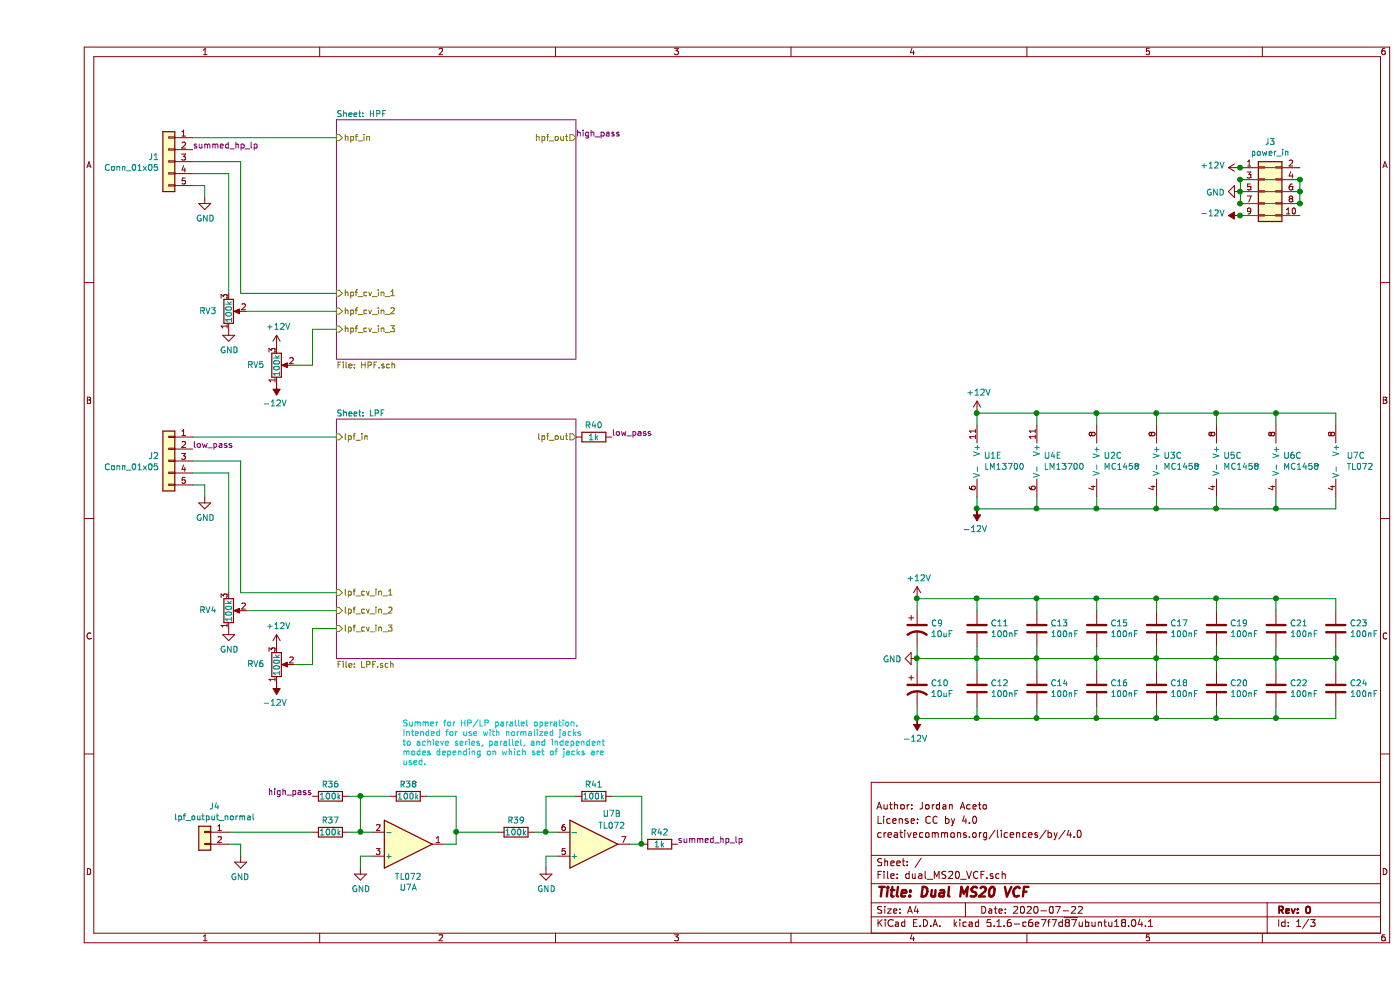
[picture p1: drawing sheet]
EESchema Schematic File Version 4
EELAYER 30 0
EELAYER END
$Descr A4 11693 8268
encoding utf-8
Sheet 1 3
Title "Dual MS20 VCF"
Date "2020-07-22"
Rev "0"
Comp ""
Comment1 "creativecommons.org/licences/by/4.0"
Comment2 "License: CC by 4.0"
Comment3 "Author: Jordan Aceto"
Comment4 ""
$EndDescr
$Sheet
S 2500 1000 2000 2000
U 5EE8DF9F
F0 "HPF" 50
F1 "HPF.sch" 50
F2 "hpf_in" I L 2500 1150 50 
F3 "hpf_out" O R 4500 1150 50 
F4 "hpf_cv_in_1" I L 2500 2450 50 
F5 "hpf_cv_in_2" I L 2500 2600 50 
F6 "hpf_cv_in_3" I L 2500 2750 50 
$EndSheet
$Sheet
S 2500 3500 2000 2000
U 5EFEDA66
F0 "LPF" 50
F1 "LPF.sch" 50
F2 "lpf_out" O R 4500 3650 50 
F3 "lpf_cv_in_1" I L 2500 4950 50 
F4 "lpf_cv_in_2" I L 2500 5100 50 
F5 "lpf_cv_in_3" I L 2500 5250 50 
F6 "lpf_in" I L 2500 3650 50 
$EndSheet
$Comp
L Amplifier_Operational:LM13700 U1
U 5 1
P 7950 3850
F 0 "U1" H 7908 3896 50  0000 L CNN
F 1 "LM13700" H 7908 3805 50  0000 L CNN
F 2 "Package_DIP:DIP-16_W7.62mm" H 7650 3875 50  0001 C CNN
F 3 "http://www.ti.com/lit/ds/symlink/lm13700.pdf" H 7650 3875 50  0001 C CNN
	5    7950 3850
	1    0    0    -1  
$EndComp
$Comp
L Amplifier_Operational:LM13700 U4
U 5 1
P 8450 3850
F 0 "U4" H 8408 3896 50  0000 L CNN
F 1 "LM13700" H 8408 3805 50  0000 L CNN
F 2 "Package_DIP:DIP-16_W7.62mm" H 8150 3875 50  0001 C CNN
F 3 "http://www.ti.com/lit/ds/symlink/lm13700.pdf" H 8150 3875 50  0001 C CNN
	5    8450 3850
	1    0    0    -1  
$EndComp
$Comp
L Device:Opamp_Dual_Generic U2
U 3 1
P 8950 3850
F 0 "U2" H 8908 3896 50  0000 L CNN
F 1 "MC1458" H 8908 3805 50  0000 L CNN
F 2 "Package_DIP:DIP-8_W7.62mm" H 8950 3850 50  0001 C CNN
F 3 "~" H 8950 3850 50  0001 C CNN
	3    8950 3850
	1    0    0    -1  
$EndComp
$Comp
L Device:Opamp_Dual_Generic U3
U 3 1
P 9450 3850
F 0 "U3" H 9408 3896 50  0000 L CNN
F 1 "MC1458" H 9408 3805 50  0000 L CNN
F 2 "Package_DIP:DIP-8_W7.62mm" H 9450 3850 50  0001 C CNN
F 3 "~" H 9450 3850 50  0001 C CNN
	3    9450 3850
	1    0    0    -1  
$EndComp
$Comp
L Device:Opamp_Dual_Generic U5
U 3 1
P 9950 3850
F 0 "U5" H 9908 3896 50  0000 L CNN
F 1 "MC1458" H 9908 3805 50  0000 L CNN
F 2 "Package_DIP:DIP-8_W7.62mm" H 9950 3850 50  0001 C CNN
F 3 "~" H 9950 3850 50  0001 C CNN
	3    9950 3850
	1    0    0    -1  
$EndComp
$Comp
L Device:Opamp_Dual_Generic U6
U 3 1
P 10450 3850
F 0 "U6" H 10408 3896 50  0000 L CNN
F 1 "MC1458" H 10408 3805 50  0000 L CNN
F 2 "Package_DIP:DIP-8_W7.62mm" H 10450 3850 50  0001 C CNN
F 3 "~" H 10450 3850 50  0001 C CNN
	3    10450 3850
	1    0    0    -1  
$EndComp
Wire Wire Line
	10350 3550 10350 3450
Wire Wire Line
	10350 3450 9850 3450
Wire Wire Line
	7850 3450 7850 3550
Wire Wire Line
	8350 3550 8350 3450
Connection ~ 8350 3450
Wire Wire Line
	8350 3450 7850 3450
Wire Wire Line
	8850 3550 8850 3450
Connection ~ 8850 3450
Wire Wire Line
	8850 3450 8350 3450
Wire Wire Line
	9350 3550 9350 3450
Connection ~ 9350 3450
Wire Wire Line
	9350 3450 8850 3450
Wire Wire Line
	9850 3550 9850 3450
Connection ~ 9850 3450
Wire Wire Line
	9850 3450 9350 3450
Wire Wire Line
	10350 4150 10350 4250
Wire Wire Line
	10350 4250 9850 4250
Wire Wire Line
	7850 4250 7850 4150
Wire Wire Line
	8350 4150 8350 4250
Connection ~ 8350 4250
Wire Wire Line
	8350 4250 7850 4250
Wire Wire Line
	8850 4150 8850 4250
Connection ~ 8850 4250
Wire Wire Line
	8850 4250 8350 4250
Wire Wire Line
	9350 4150 9350 4250
Connection ~ 9350 4250
Wire Wire Line
	9350 4250 8850 4250
Wire Wire Line
	9850 4150 9850 4250
Connection ~ 9850 4250
Wire Wire Line
	9850 4250 9350 4250
$Comp
L power:-12V #PWR036
U 1 1
P 7850 4250
F 0 "#PWR036" H 7850 4350 50  0001 C CNN
F 1 "-12V" H 7865 4423 50  0000 C CNN
F 2 "" H 7850 4250 50  0001 C CNN
F 3 "" H 7850 4250 50  0001 C CNN
	1    7850 4250
	-1   0    0    1   
$EndComp
Connection ~ 7850 4250
$Comp
L power:+12V #PWR035
U 1 1
P 7850 3450
F 0 "#PWR035" H 7850 3300 50  0001 C CNN
F 1 "+12V" H 7865 3623 50  0000 C CNN
F 2 "" H 7850 3450 50  0001 C CNN
F 3 "" H 7850 3450 50  0001 C CNN
	1    7850 3450
	1    0    0    -1  
$EndComp
Connection ~ 7850 3450
$Comp
L power:GND #PWR?
U 1 1
P 4250 7250
AR Path="/5F07E327/5F0A8596" Ref="#PWR?"  Part="1" 
AR Path="/5F0A8596" Ref="#PWR031"  Part="1" 
F 0 "#PWR031" H 4250 7000 50  0001 C CNN
F 1 "GND" H 4255 7077 50  0000 C CNN
F 2 "" H 4250 7250 50  0001 C CNN
F 3 "" H 4250 7250 50  0001 C CNN
	1    4250 7250
	1    0    0    -1  
$EndComp
Wire Wire Line
	4250 7250 4250 7150
Wire Wire Line
	4250 7150 4350 7150
$Comp
L Device:R R?
U 1 1
P 4650 6650
AR Path="/5F07E327/5F0A859E" Ref="R?"  Part="1" 
AR Path="/5F0A859E" Ref="R41"  Part="1" 
F 0 "R41" V 4550 6650 50  0000 C CNN
F 1 "100k" V 4650 6650 50  0000 C CNN
F 2 "Resistor_THT:R_Axial_DIN0207_L6.3mm_D2.5mm_P10.16mm_Horizontal" V 4580 6650 50  0001 C CNN
F 3 "~" H 4650 6650 50  0001 C CNN
	1    4650 6650
	0    1    1    0   
$EndComp
Wire Wire Line
	4500 6650 4250 6650
Wire Wire Line
	4250 6650 4250 6950
Wire Wire Line
	4250 6950 4350 6950
Wire Wire Line
	4950 7050 5050 7050
Wire Wire Line
	5050 7050 5050 6650
Wire Wire Line
	5050 6650 4800 6650
$Comp
L Device:R R?
U 1 1
P 4000 6950
AR Path="/5F07E327/5F0A85AA" Ref="R?"  Part="1" 
AR Path="/5F0A85AA" Ref="R39"  Part="1" 
F 0 "R39" V 3900 6950 50  0000 C CNN
F 1 "100k" V 4000 6950 50  0000 C CNN
F 2 "Resistor_THT:R_Axial_DIN0207_L6.3mm_D2.5mm_P10.16mm_Horizontal" V 3930 6950 50  0001 C CNN
F 3 "~" H 4000 6950 50  0001 C CNN
	1    4000 6950
	0    1    1    0   
$EndComp
Wire Wire Line
	4150 6950 4250 6950
Connection ~ 4250 6950
$Comp
L Amplifier_Operational:TL072 U?
U 1 1
P 3100 7050
AR Path="/5F07E327/5F0A85B2" Ref="U?"  Part="1" 
AR Path="/5F0A85B2" Ref="U7"  Part="1" 
F 0 "U7" H 3100 7417 50  0000 C CNN
F 1 "TL072" H 3100 7326 50  0000 C CNN
F 2 "Package_DIP:DIP-8_W7.62mm" H 3100 7050 50  0001 C CNN
F 3 "http://www.ti.com/lit/ds/symlink/tl071.pdf" H 3100 7050 50  0001 C CNN
	1    3100 7050
	1    0    0    1   
$EndComp
$Comp
L power:GND #PWR?
U 1 1
P 2700 7250
AR Path="/5F07E327/5F0A85B8" Ref="#PWR?"  Part="1" 
AR Path="/5F0A85B8" Ref="#PWR030"  Part="1" 
F 0 "#PWR030" H 2700 7000 50  0001 C CNN
F 1 "GND" H 2705 7077 50  0000 C CNN
F 2 "" H 2700 7250 50  0001 C CNN
F 3 "" H 2700 7250 50  0001 C CNN
	1    2700 7250
	1    0    0    -1  
$EndComp
Wire Wire Line
	2700 7250 2700 7150
Wire Wire Line
	2700 7150 2800 7150
$Comp
L Device:R R?
U 1 1
P 3100 6650
AR Path="/5F07E327/5F0A85C0" Ref="R?"  Part="1" 
AR Path="/5F0A85C0" Ref="R38"  Part="1" 
F 0 "R38" V 3000 6650 50  0000 C CNN
F 1 "100k" V 3100 6650 50  0000 C CNN
F 2 "Resistor_THT:R_Axial_DIN0207_L6.3mm_D2.5mm_P10.16mm_Horizontal" V 3030 6650 50  0001 C CNN
F 3 "~" H 3100 6650 50  0001 C CNN
	1    3100 6650
	0    1    1    0   
$EndComp
Wire Wire Line
	2950 6650 2700 6650
Wire Wire Line
	2700 6650 2700 6950
Wire Wire Line
	2700 6950 2800 6950
Wire Wire Line
	3400 7050 3500 7050
Wire Wire Line
	3500 7050 3500 6950
Wire Wire Line
	3500 6650 3250 6650
$Comp
L Device:R R?
U 1 1
P 2450 6950
AR Path="/5F07E327/5F0A85CC" Ref="R?"  Part="1" 
AR Path="/5F0A85CC" Ref="R37"  Part="1" 
F 0 "R37" V 2350 6950 50  0000 C CNN
F 1 "100k" V 2450 6950 50  0000 C CNN
F 2 "Resistor_THT:R_Axial_DIN0207_L6.3mm_D2.5mm_P10.16mm_Horizontal" V 2380 6950 50  0001 C CNN
F 3 "~" H 2450 6950 50  0001 C CNN
	1    2450 6950
	0    1    1    0   
$EndComp
Wire Wire Line
	2600 6950 2700 6950
Connection ~ 2700 6950
$Comp
L Device:R R?
U 1 1
P 2450 6650
AR Path="/5F07E327/5F0A85D4" Ref="R?"  Part="1" 
AR Path="/5F0A85D4" Ref="R36"  Part="1" 
F 0 "R36" V 2350 6650 50  0000 C CNN
F 1 "100k" V 2450 6650 50  0000 C CNN
F 2 "Resistor_THT:R_Axial_DIN0207_L6.3mm_D2.5mm_P10.16mm_Horizontal" V 2380 6650 50  0001 C CNN
F 3 "~" H 2450 6650 50  0001 C CNN
	1    2450 6650
	0    1    1    0   
$EndComp
Wire Wire Line
	2700 6650 2600 6650
Connection ~ 2700 6650
Wire Wire Line
	3850 6950 3500 6950
Connection ~ 3500 6950
Wire Wire Line
	3500 6950 3500 6650
Text Label 2300 6650 2    50   ~ 0
high_pass
Text Label 5350 7050 0    50   ~ 0
summed_hp_lp
Text Label 4500 1150 0    50   ~ 0
high_pass
Text Label 4800 3650 0    50   ~ 0
low_pass
$Comp
L Device:C C11
U 1 1
P 7850 5250
F 0 "C11" H 7965 5296 50  0000 L CNN
F 1 "100nF" H 7965 5205 50  0000 L CNN
F 2 "Capacitor_SMD:C_0805_2012Metric_Pad1.15x1.40mm_HandSolder" H 7888 5100 50  0001 C CNN
F 3 "~" H 7850 5250 50  0001 C CNN
	1    7850 5250
	1    0    0    -1  
$EndComp
$Comp
L Amplifier_Operational:TL072 U?
U 2 1
P 4650 7050
AR Path="/5F07E327/5F0A8590" Ref="U?"  Part="1" 
AR Path="/5F0A8590" Ref="U7"  Part="2" 
F 0 "U7" H 4800 6800 50  0000 C CNN
F 1 "TL072" H 4800 6900 50  0000 C CNN
F 2 "Package_DIP:DIP-8_W7.62mm" H 4650 7050 50  0001 C CNN
F 3 "http://www.ti.com/lit/ds/symlink/tl071.pdf" H 4650 7050 50  0001 C CNN
	2    4650 7050
	1    0    0    1   
$EndComp
$Comp
L Amplifier_Operational:TL072 U?
U 3 1
P 10750 3850
AR Path="/5F07E327/5F0EAF4A" Ref="U?"  Part="1" 
AR Path="/5F0EAF4A" Ref="U7"  Part="3" 
F 0 "U7" H 10562 3896 50  0000 R CNN
F 1 "TL072" H 10562 3805 50  0000 R CNN
F 2 "Package_DIP:DIP-8_W7.62mm" H 10750 3850 50  0001 C CNN
F 3 "http://www.ti.com/lit/ds/symlink/tl071.pdf" H 10750 3850 50  0001 C CNN
	3    10750 3850
	-1   0    0    -1  
$EndComp
Wire Wire Line
	10850 3550 10850 3450
Wire Wire Line
	10850 3450 10350 3450
Connection ~ 10350 3450
Wire Wire Line
	10850 4150 10850 4250
Wire Wire Line
	10850 4250 10350 4250
Connection ~ 10350 4250
$Comp
L Device:C C12
U 1 1
P 7850 5750
F 0 "C12" H 7965 5796 50  0000 L CNN
F 1 "100nF" H 7965 5705 50  0000 L CNN
F 2 "Capacitor_SMD:C_0805_2012Metric_Pad1.15x1.40mm_HandSolder" H 7888 5600 50  0001 C CNN
F 3 "~" H 7850 5750 50  0001 C CNN
	1    7850 5750
	1    0    0    -1  
$EndComp
$Comp
L Device:C C13
U 1 1
P 8350 5250
F 0 "C13" H 8465 5296 50  0000 L CNN
F 1 "100nF" H 8465 5205 50  0000 L CNN
F 2 "Capacitor_SMD:C_0805_2012Metric_Pad1.15x1.40mm_HandSolder" H 8388 5100 50  0001 C CNN
F 3 "~" H 8350 5250 50  0001 C CNN
	1    8350 5250
	1    0    0    -1  
$EndComp
$Comp
L Device:C C14
U 1 1
P 8350 5750
F 0 "C14" H 8465 5796 50  0000 L CNN
F 1 "100nF" H 8465 5705 50  0000 L CNN
F 2 "Capacitor_SMD:C_0805_2012Metric_Pad1.15x1.40mm_HandSolder" H 8388 5600 50  0001 C CNN
F 3 "~" H 8350 5750 50  0001 C CNN
	1    8350 5750
	1    0    0    -1  
$EndComp
$Comp
L Device:C C15
U 1 1
P 8850 5250
F 0 "C15" H 8965 5296 50  0000 L CNN
F 1 "100nF" H 8965 5205 50  0000 L CNN
F 2 "Capacitor_SMD:C_0805_2012Metric_Pad1.15x1.40mm_HandSolder" H 8888 5100 50  0001 C CNN
F 3 "~" H 8850 5250 50  0001 C CNN
	1    8850 5250
	1    0    0    -1  
$EndComp
$Comp
L Device:C C16
U 1 1
P 8850 5750
F 0 "C16" H 8965 5796 50  0000 L CNN
F 1 "100nF" H 8965 5705 50  0000 L CNN
F 2 "Capacitor_SMD:C_0805_2012Metric_Pad1.15x1.40mm_HandSolder" H 8888 5600 50  0001 C CNN
F 3 "~" H 8850 5750 50  0001 C CNN
	1    8850 5750
	1    0    0    -1  
$EndComp
$Comp
L Device:C C17
U 1 1
P 9350 5250
F 0 "C17" H 9465 5296 50  0000 L CNN
F 1 "100nF" H 9465 5205 50  0000 L CNN
F 2 "Capacitor_SMD:C_0805_2012Metric_Pad1.15x1.40mm_HandSolder" H 9388 5100 50  0001 C CNN
F 3 "~" H 9350 5250 50  0001 C CNN
	1    9350 5250
	1    0    0    -1  
$EndComp
$Comp
L Device:C C18
U 1 1
P 9350 5750
F 0 "C18" H 9465 5796 50  0000 L CNN
F 1 "100nF" H 9465 5705 50  0000 L CNN
F 2 "Capacitor_SMD:C_0805_2012Metric_Pad1.15x1.40mm_HandSolder" H 9388 5600 50  0001 C CNN
F 3 "~" H 9350 5750 50  0001 C CNN
	1    9350 5750
	1    0    0    -1  
$EndComp
$Comp
L Device:C C19
U 1 1
P 9850 5250
F 0 "C19" H 9965 5296 50  0000 L CNN
F 1 "100nF" H 9965 5205 50  0000 L CNN
F 2 "Capacitor_SMD:C_0805_2012Metric_Pad1.15x1.40mm_HandSolder" H 9888 5100 50  0001 C CNN
F 3 "~" H 9850 5250 50  0001 C CNN
	1    9850 5250
	1    0    0    -1  
$EndComp
$Comp
L Device:C C20
U 1 1
P 9850 5750
F 0 "C20" H 9965 5796 50  0000 L CNN
F 1 "100nF" H 9965 5705 50  0000 L CNN
F 2 "Capacitor_SMD:C_0805_2012Metric_Pad1.15x1.40mm_HandSolder" H 9888 5600 50  0001 C CNN
F 3 "~" H 9850 5750 50  0001 C CNN
	1    9850 5750
	1    0    0    -1  
$EndComp
$Comp
L Device:C C21
U 1 1
P 10350 5250
F 0 "C21" H 10465 5296 50  0000 L CNN
F 1 "100nF" H 10465 5205 50  0000 L CNN
F 2 "Capacitor_SMD:C_0805_2012Metric_Pad1.15x1.40mm_HandSolder" H 10388 5100 50  0001 C CNN
F 3 "~" H 10350 5250 50  0001 C CNN
	1    10350 5250
	1    0    0    -1  
$EndComp
$Comp
L Device:C C22
U 1 1
P 10350 5750
F 0 "C22" H 10465 5796 50  0000 L CNN
F 1 "100nF" H 10465 5705 50  0000 L CNN
F 2 "Capacitor_SMD:C_0805_2012Metric_Pad1.15x1.40mm_HandSolder" H 10388 5600 50  0001 C CNN
F 3 "~" H 10350 5750 50  0001 C CNN
	1    10350 5750
	1    0    0    -1  
$EndComp
$Comp
L Device:C C23
U 1 1
P 10850 5250
F 0 "C23" H 10965 5296 50  0000 L CNN
F 1 "100nF" H 10965 5205 50  0000 L CNN
F 2 "Capacitor_SMD:C_0805_2012Metric_Pad1.15x1.40mm_HandSolder" H 10888 5100 50  0001 C CNN
F 3 "~" H 10850 5250 50  0001 C CNN
	1    10850 5250
	1    0    0    -1  
$EndComp
$Comp
L Device:C C24
U 1 1
P 10850 5750
F 0 "C24" H 10965 5796 50  0000 L CNN
F 1 "100nF" H 10965 5705 50  0000 L CNN
F 2 "Capacitor_SMD:C_0805_2012Metric_Pad1.15x1.40mm_HandSolder" H 10888 5600 50  0001 C CNN
F 3 "~" H 10850 5750 50  0001 C CNN
	1    10850 5750
	1    0    0    -1  
$EndComp
Wire Wire Line
	10850 5100 10850 5000
Wire Wire Line
	10850 5000 10350 5000
Wire Wire Line
	7350 5000 7350 5100
Wire Wire Line
	7350 5900 7350 6000
Wire Wire Line
	7350 6000 7850 6000
Wire Wire Line
	10850 6000 10850 5900
Wire Wire Line
	10350 5900 10350 6000
Connection ~ 10350 6000
Wire Wire Line
	10350 6000 10850 6000
Wire Wire Line
	9850 5900 9850 6000
Connection ~ 9850 6000
Wire Wire Line
	9850 6000 10350 6000
Wire Wire Line
	9350 5900 9350 6000
Connection ~ 9350 6000
Wire Wire Line
	9350 6000 9850 6000
Wire Wire Line
	8850 5900 8850 6000
Connection ~ 8850 6000
Wire Wire Line
	8850 6000 9350 6000
Wire Wire Line
	8350 5900 8350 6000
Connection ~ 8350 6000
Wire Wire Line
	8350 6000 8850 6000
Wire Wire Line
	8350 5100 8350 5000
Connection ~ 8350 5000
Wire Wire Line
	8350 5000 7850 5000
Wire Wire Line
	8850 5100 8850 5000
Connection ~ 8850 5000
Wire Wire Line
	8850 5000 8350 5000
Wire Wire Line
	9350 5100 9350 5000
Connection ~ 9350 5000
Wire Wire Line
	9350 5000 8850 5000
Wire Wire Line
	9850 5100 9850 5000
Connection ~ 9850 5000
Wire Wire Line
	9850 5000 9350 5000
Wire Wire Line
	10350 5100 10350 5000
Connection ~ 10350 5000
Wire Wire Line
	10350 5000 9850 5000
Wire Wire Line
	10850 5400 10850 5500
Wire Wire Line
	10350 5400 10350 5500
Wire Wire Line
	9850 5400 9850 5500
Wire Wire Line
	9350 5400 9350 5500
Wire Wire Line
	8850 5400 8850 5500
Wire Wire Line
	8350 5400 8350 5500
Wire Wire Line
	7350 5400 7350 5500
Wire Wire Line
	10850 5500 10350 5500
Connection ~ 10850 5500
Wire Wire Line
	10850 5500 10850 5600
Connection ~ 10350 5500
Wire Wire Line
	10350 5500 10350 5600
Wire Wire Line
	10350 5500 9850 5500
Connection ~ 9850 5500
Wire Wire Line
	9850 5500 9850 5600
Wire Wire Line
	9850 5500 9350 5500
Connection ~ 9350 5500
Wire Wire Line
	9350 5500 9350 5600
Wire Wire Line
	9350 5500 8850 5500
Connection ~ 8850 5500
Wire Wire Line
	8850 5500 8850 5600
Wire Wire Line
	8850 5500 8350 5500
Connection ~ 8350 5500
Wire Wire Line
	8350 5500 8350 5600
Wire Wire Line
	8350 5500 7850 5500
Connection ~ 7350 5500
Wire Wire Line
	7350 5500 7350 5600
$Comp
L power:GND #PWR033
U 1 1
P 7350 5500
F 0 "#PWR033" H 7350 5250 50  0001 C CNN
F 1 "GND" V 7355 5372 50  0000 R CNN
F 2 "" H 7350 5500 50  0001 C CNN
F 3 "" H 7350 5500 50  0001 C CNN
	1    7350 5500
	0    1    1    0   
$EndComp
$Comp
L power:-12V #PWR034
U 1 1
P 7350 6000
F 0 "#PWR034" H 7350 6100 50  0001 C CNN
F 1 "-12V" H 7365 6173 50  0000 C CNN
F 2 "" H 7350 6000 50  0001 C CNN
F 3 "" H 7350 6000 50  0001 C CNN
	1    7350 6000
	-1   0    0    1   
$EndComp
Connection ~ 7350 6000
$Comp
L power:+12V #PWR032
U 1 1
P 7350 5000
F 0 "#PWR032" H 7350 4850 50  0001 C CNN
F 1 "+12V" H 7365 5173 50  0000 C CNN
F 2 "" H 7350 5000 50  0001 C CNN
F 3 "" H 7350 5000 50  0001 C CNN
	1    7350 5000
	1    0    0    -1  
$EndComp
Connection ~ 7350 5000
$Comp
L Device:CP1 C9
U 1 1
P 7350 5250
F 0 "C9" H 7465 5296 50  0000 L CNN
F 1 "10uF" H 7465 5205 50  0000 L CNN
F 2 "Capacitor_THT:CP_Radial_D6.3mm_P2.50mm" H 7350 5250 50  0001 C CNN
F 3 "~" H 7350 5250 50  0001 C CNN
	1    7350 5250
	1    0    0    -1  
$EndComp
$Comp
L Device:CP1 C10
U 1 1
P 7350 5750
F 0 "C10" H 7465 5796 50  0000 L CNN
F 1 "10uF" H 7465 5705 50  0000 L CNN
F 2 "Capacitor_THT:CP_Radial_D6.3mm_P2.50mm" H 7350 5750 50  0001 C CNN
F 3 "~" H 7350 5750 50  0001 C CNN
	1    7350 5750
	1    0    0    -1  
$EndComp
Wire Wire Line
	7850 5100 7850 5000
Connection ~ 7850 5000
Wire Wire Line
	7850 5000 7350 5000
Wire Wire Line
	7850 5400 7850 5500
Connection ~ 7850 5500
Wire Wire Line
	7850 5500 7350 5500
Wire Wire Line
	7850 5500 7850 5600
Wire Wire Line
	7850 5900 7850 6000
Connection ~ 7850 6000
Wire Wire Line
	7850 6000 8350 6000
$Comp
L Device:R_POT RV5
U 1 1
P 2000 3050
F 0 "RV5" H 1900 3050 50  0000 R CNN
F 1 "100k" V 2000 3150 50  0000 R CNN
F 2 "Potentiometer_THT:Potentiometer_Alpha_RD901F-40-00D_Single_Vertical" H 2000 3050 50  0001 C CNN
F 3 "~" H 2000 3050 50  0001 C CNN
	1    2000 3050
	1    0    0    1   
$EndComp
$Comp
L Device:R_POT RV3
U 1 1
P 1600 2600
F 0 "RV3" H 1500 2600 50  0000 R CNN
F 1 "100k" V 1600 2700 50  0000 R CNN
F 2 "Potentiometer_THT:Potentiometer_Alpha_RD901F-40-00D_Single_Vertical" H 1600 2600 50  0001 C CNN
F 3 "~" H 1600 2600 50  0001 C CNN
	1    1600 2600
	1    0    0    1   
$EndComp
$Comp
L power:GND #PWR024
U 1 1
P 1600 2750
F 0 "#PWR024" H 1600 2500 50  0001 C CNN
F 1 "GND" H 1605 2577 50  0000 C CNN
F 2 "" H 1600 2750 50  0001 C CNN
F 3 "" H 1600 2750 50  0001 C CNN
	1    1600 2750
	1    0    0    -1  
$EndComp
$Comp
L power:+12V #PWR026
U 1 1
P 2000 2900
F 0 "#PWR026" H 2000 2750 50  0001 C CNN
F 1 "+12V" H 2015 3073 50  0000 C CNN
F 2 "" H 2000 2900 50  0001 C CNN
F 3 "" H 2000 2900 50  0001 C CNN
	1    2000 2900
	1    0    0    -1  
$EndComp
$Comp
L power:-12V #PWR027
U 1 1
P 2000 3200
F 0 "#PWR027" H 2000 3300 50  0001 C CNN
F 1 "-12V" H 2015 3373 50  0000 C CNN
F 2 "" H 2000 3200 50  0001 C CNN
F 3 "" H 2000 3200 50  0001 C CNN
	1    2000 3200
	-1   0    0    1   
$EndComp
Wire Wire Line
	1750 2600 2500 2600
Wire Wire Line
	2150 3050 2300 3050
Wire Wire Line
	2300 3050 2300 2750
Wire Wire Line
	2300 2750 2500 2750
$Comp
L Connector_Generic:Conn_01x05 J1
U 1 1
P 1100 1350
F 0 "J1" H 1180 1392 50  0000 L CNN
F 1 "Conn_01x05" H 1180 1301 50  0000 L CNN
F 2 "Connector_PinHeader_2.54mm:PinHeader_1x05_P2.54mm_Vertical" H 1100 1350 50  0001 C CNN
F 3 "~" H 1100 1350 50  0001 C CNN
	1    1100 1350
	-1   0    0    -1  
$EndComp
Wire Wire Line
	1300 1150 2500 1150
$Comp
L power:GND #PWR022
U 1 1
P 1400 1650
F 0 "#PWR022" H 1400 1400 50  0001 C CNN
F 1 "GND" H 1405 1477 50  0000 C CNN
F 2 "" H 1400 1650 50  0001 C CNN
F 3 "" H 1400 1650 50  0001 C CNN
	1    1400 1650
	1    0    0    -1  
$EndComp
Wire Wire Line
	1400 1650 1400 1550
Wire Wire Line
	1400 1550 1300 1550
Wire Wire Line
	1300 1450 1600 1450
Wire Wire Line
	1600 1450 1600 2450
Wire Wire Line
	1300 1350 1700 1350
Wire Wire Line
	1700 1350 1700 2450
Wire Wire Line
	1700 2450 2500 2450
$Comp
L Device:R_POT RV6
U 1 1
P 2000 5550
F 0 "RV6" H 1900 5550 50  0000 R CNN
F 1 "100k" V 2000 5650 50  0000 R CNN
F 2 "Potentiometer_THT:Potentiometer_Alpha_RD901F-40-00D_Single_Vertical" H 2000 5550 50  0001 C CNN
F 3 "~" H 2000 5550 50  0001 C CNN
	1    2000 5550
	1    0    0    1   
$EndComp
$Comp
L Device:R_POT RV4
U 1 1
P 1600 5100
F 0 "RV4" H 1500 5100 50  0000 R CNN
F 1 "100k" V 1600 5200 50  0000 R CNN
F 2 "Potentiometer_THT:Potentiometer_Alpha_RD901F-40-00D_Single_Vertical" H 1600 5100 50  0001 C CNN
F 3 "~" H 1600 5100 50  0001 C CNN
	1    1600 5100
	1    0    0    1   
$EndComp
$Comp
L power:GND #PWR025
U 1 1
P 1600 5250
F 0 "#PWR025" H 1600 5000 50  0001 C CNN
F 1 "GND" H 1605 5077 50  0000 C CNN
F 2 "" H 1600 5250 50  0001 C CNN
F 3 "" H 1600 5250 50  0001 C CNN
	1    1600 5250
	1    0    0    -1  
$EndComp
$Comp
L power:+12V #PWR028
U 1 1
P 2000 5400
F 0 "#PWR028" H 2000 5250 50  0001 C CNN
F 1 "+12V" H 2015 5573 50  0000 C CNN
F 2 "" H 2000 5400 50  0001 C CNN
F 3 "" H 2000 5400 50  0001 C CNN
	1    2000 5400
	1    0    0    -1  
$EndComp
$Comp
L power:-12V #PWR029
U 1 1
P 2000 5700
F 0 "#PWR029" H 2000 5800 50  0001 C CNN
F 1 "-12V" H 2015 5873 50  0000 C CNN
F 2 "" H 2000 5700 50  0001 C CNN
F 3 "" H 2000 5700 50  0001 C CNN
	1    2000 5700
	-1   0    0    1   
$EndComp
Wire Wire Line
	1750 5100 2500 5100
Wire Wire Line
	2150 5550 2300 5550
Wire Wire Line
	2300 5550 2300 5250
Wire Wire Line
	2300 5250 2500 5250
$Comp
L Connector_Generic:Conn_01x05 J2
U 1 1
P 1100 3850
F 0 "J2" H 1180 3892 50  0000 L CNN
F 1 "Conn_01x05" H 1180 3801 50  0000 L CNN
F 2 "Connector_PinHeader_2.54mm:PinHeader_1x05_P2.54mm_Vertical" H 1100 3850 50  0001 C CNN
F 3 "~" H 1100 3850 50  0001 C CNN
	1    1100 3850
	-1   0    0    -1  
$EndComp
Wire Wire Line
	1300 3650 2500 3650
$Comp
L power:GND #PWR023
U 1 1
P 1400 4150
F 0 "#PWR023" H 1400 3900 50  0001 C CNN
F 1 "GND" H 1405 3977 50  0000 C CNN
F 2 "" H 1400 4150 50  0001 C CNN
F 3 "" H 1400 4150 50  0001 C CNN
	1    1400 4150
	1    0    0    -1  
$EndComp
Wire Wire Line
	1400 4150 1400 4050
Wire Wire Line
	1400 4050 1300 4050
Wire Wire Line
	1300 3950 1600 3950
Wire Wire Line
	1600 3950 1600 4950
Wire Wire Line
	1300 3850 1700 3850
Wire Wire Line
	1700 3850 1700 4950
Wire Wire Line
	1700 4950 2500 4950
$Comp
L Device:R R?
U 1 1
P 5200 7050
AR Path="/5F07E327/5F1BA306" Ref="R?"  Part="1" 
AR Path="/5F1BA306" Ref="R42"  Part="1" 
F 0 "R42" V 5100 7050 50  0000 C CNN
F 1 "1k" V 5200 7050 50  0000 C CNN
F 2 "Resistor_THT:R_Axial_DIN0207_L6.3mm_D2.5mm_P10.16mm_Horizontal" V 5130 7050 50  0001 C CNN
F 3 "~" H 5200 7050 50  0001 C CNN
	1    5200 7050
	0    1    1    0   
$EndComp
Connection ~ 5050 7050
$Comp
L Device:R R?
U 1 1
P 4650 3650
AR Path="/5F07E327/5F1C2454" Ref="R?"  Part="1" 
AR Path="/5F1C2454" Ref="R40"  Part="1" 
F 0 "R40" V 4550 3650 50  0000 C CNN
F 1 "1k" V 4650 3650 50  0000 C CNN
F 2 "Resistor_THT:R_Axial_DIN0207_L6.3mm_D2.5mm_P10.16mm_Horizontal" V 4580 3650 50  0001 C CNN
F 3 "~" H 4650 3650 50  0001 C CNN
	1    4650 3650
	0    1    1    0   
$EndComp
Text Label 1300 3750 0    50   ~ 0
low_pass
Text Label 1300 1250 0    50   ~ 0
summed_hp_lp
Text Notes 3050 6400 0    50   ~ 0
Summer for HP/LP parallel operation.\nIntended for use with normalized jacks\nto achieve series, parallel, and independent \nmodes depending on which set of jacks are \nused.
$Comp
L Connector_Generic:Conn_02x05_Odd_Even J3
U 1 1
P 10250 1600
F 0 "J3" H 10300 2017 50  0000 C CNN
F 1 "power_in" H 10300 1926 50  0000 C CNN
F 2 "Connector_PinHeader_2.54mm:PinHeader_2x05_P2.54mm_Vertical" H 10250 1600 50  0001 C CNN
F 3 "~" H 10250 1600 50  0001 C CNN
	1    10250 1600
	1    0    0    -1  
$EndComp
Wire Wire Line
	10050 1400 10550 1400
Wire Wire Line
	10050 1800 10550 1800
Wire Wire Line
	10050 1500 10550 1500
Wire Wire Line
	10550 1500 10550 1600
Connection ~ 10550 1500
Wire Wire Line
	10550 1600 10550 1700
Connection ~ 10550 1600
Wire Wire Line
	10550 1700 10050 1700
Connection ~ 10550 1700
Wire Wire Line
	10050 1700 10050 1600
Connection ~ 10050 1700
Wire Wire Line
	10050 1600 10050 1500
Connection ~ 10050 1600
Connection ~ 10050 1500
Wire Wire Line
	10050 1600 10550 1600
$Comp
L power:GND #PWR038
U 1 1
P 10050 1600
F 0 "#PWR038" H 10050 1350 50  0001 C CNN
F 1 "GND" V 10055 1472 50  0000 R CNN
F 2 "" H 10050 1600 50  0001 C CNN
F 3 "" H 10050 1600 50  0001 C CNN
	1    10050 1600
	0    1    1    0   
$EndComp
$Comp
L power:+12V #PWR037
U 1 1
P 10050 1400
F 0 "#PWR037" H 10050 1250 50  0001 C CNN
F 1 "+12V" V 10065 1528 50  0000 L CNN
F 2 "" H 10050 1400 50  0001 C CNN
F 3 "" H 10050 1400 50  0001 C CNN
	1    10050 1400
	0    -1   -1   0   
$EndComp
Connection ~ 10050 1400
$Comp
L power:-12V #PWR039
U 1 1
P 10050 1800
F 0 "#PWR039" H 10050 1900 50  0001 C CNN
F 1 "-12V" V 10065 1928 50  0000 L CNN
F 2 "" H 10050 1800 50  0001 C CNN
F 3 "" H 10050 1800 50  0001 C CNN
	1    10050 1800
	0    -1   -1   0   
$EndComp
Connection ~ 10050 1800
$Comp
L Connector_Generic:Conn_01x02 J4
U 1 1
P 1400 6950
F 0 "J4" H 1318 7167 50  0000 C CNN
F 1 "lpf_output_normal" H 1318 7076 50  0000 C CNN
F 2 "Connector_PinHeader_2.54mm:PinHeader_1x02_P2.54mm_Vertical" H 1400 6950 50  0001 C CNN
F 3 "~" H 1400 6950 50  0001 C CNN
	1    1400 6950
	-1   0    0    -1  
$EndComp
$Comp
L power:GND #PWR?
U 1 1
P 1700 7150
AR Path="/5F07E327/5EEABD21" Ref="#PWR?"  Part="1" 
AR Path="/5EEABD21" Ref="#PWR040"  Part="1" 
F 0 "#PWR040" H 1700 6900 50  0001 C CNN
F 1 "GND" H 1705 6977 50  0000 C CNN
F 2 "" H 1700 7150 50  0001 C CNN
F 3 "" H 1700 7150 50  0001 C CNN
	1    1700 7150
	-1   0    0    -1  
$EndComp
Wire Wire Line
	1700 7150 1700 7050
Wire Wire Line
	1700 7050 1600 7050
Wire Wire Line
	1600 6950 2300 6950
$EndSCHEMATC
